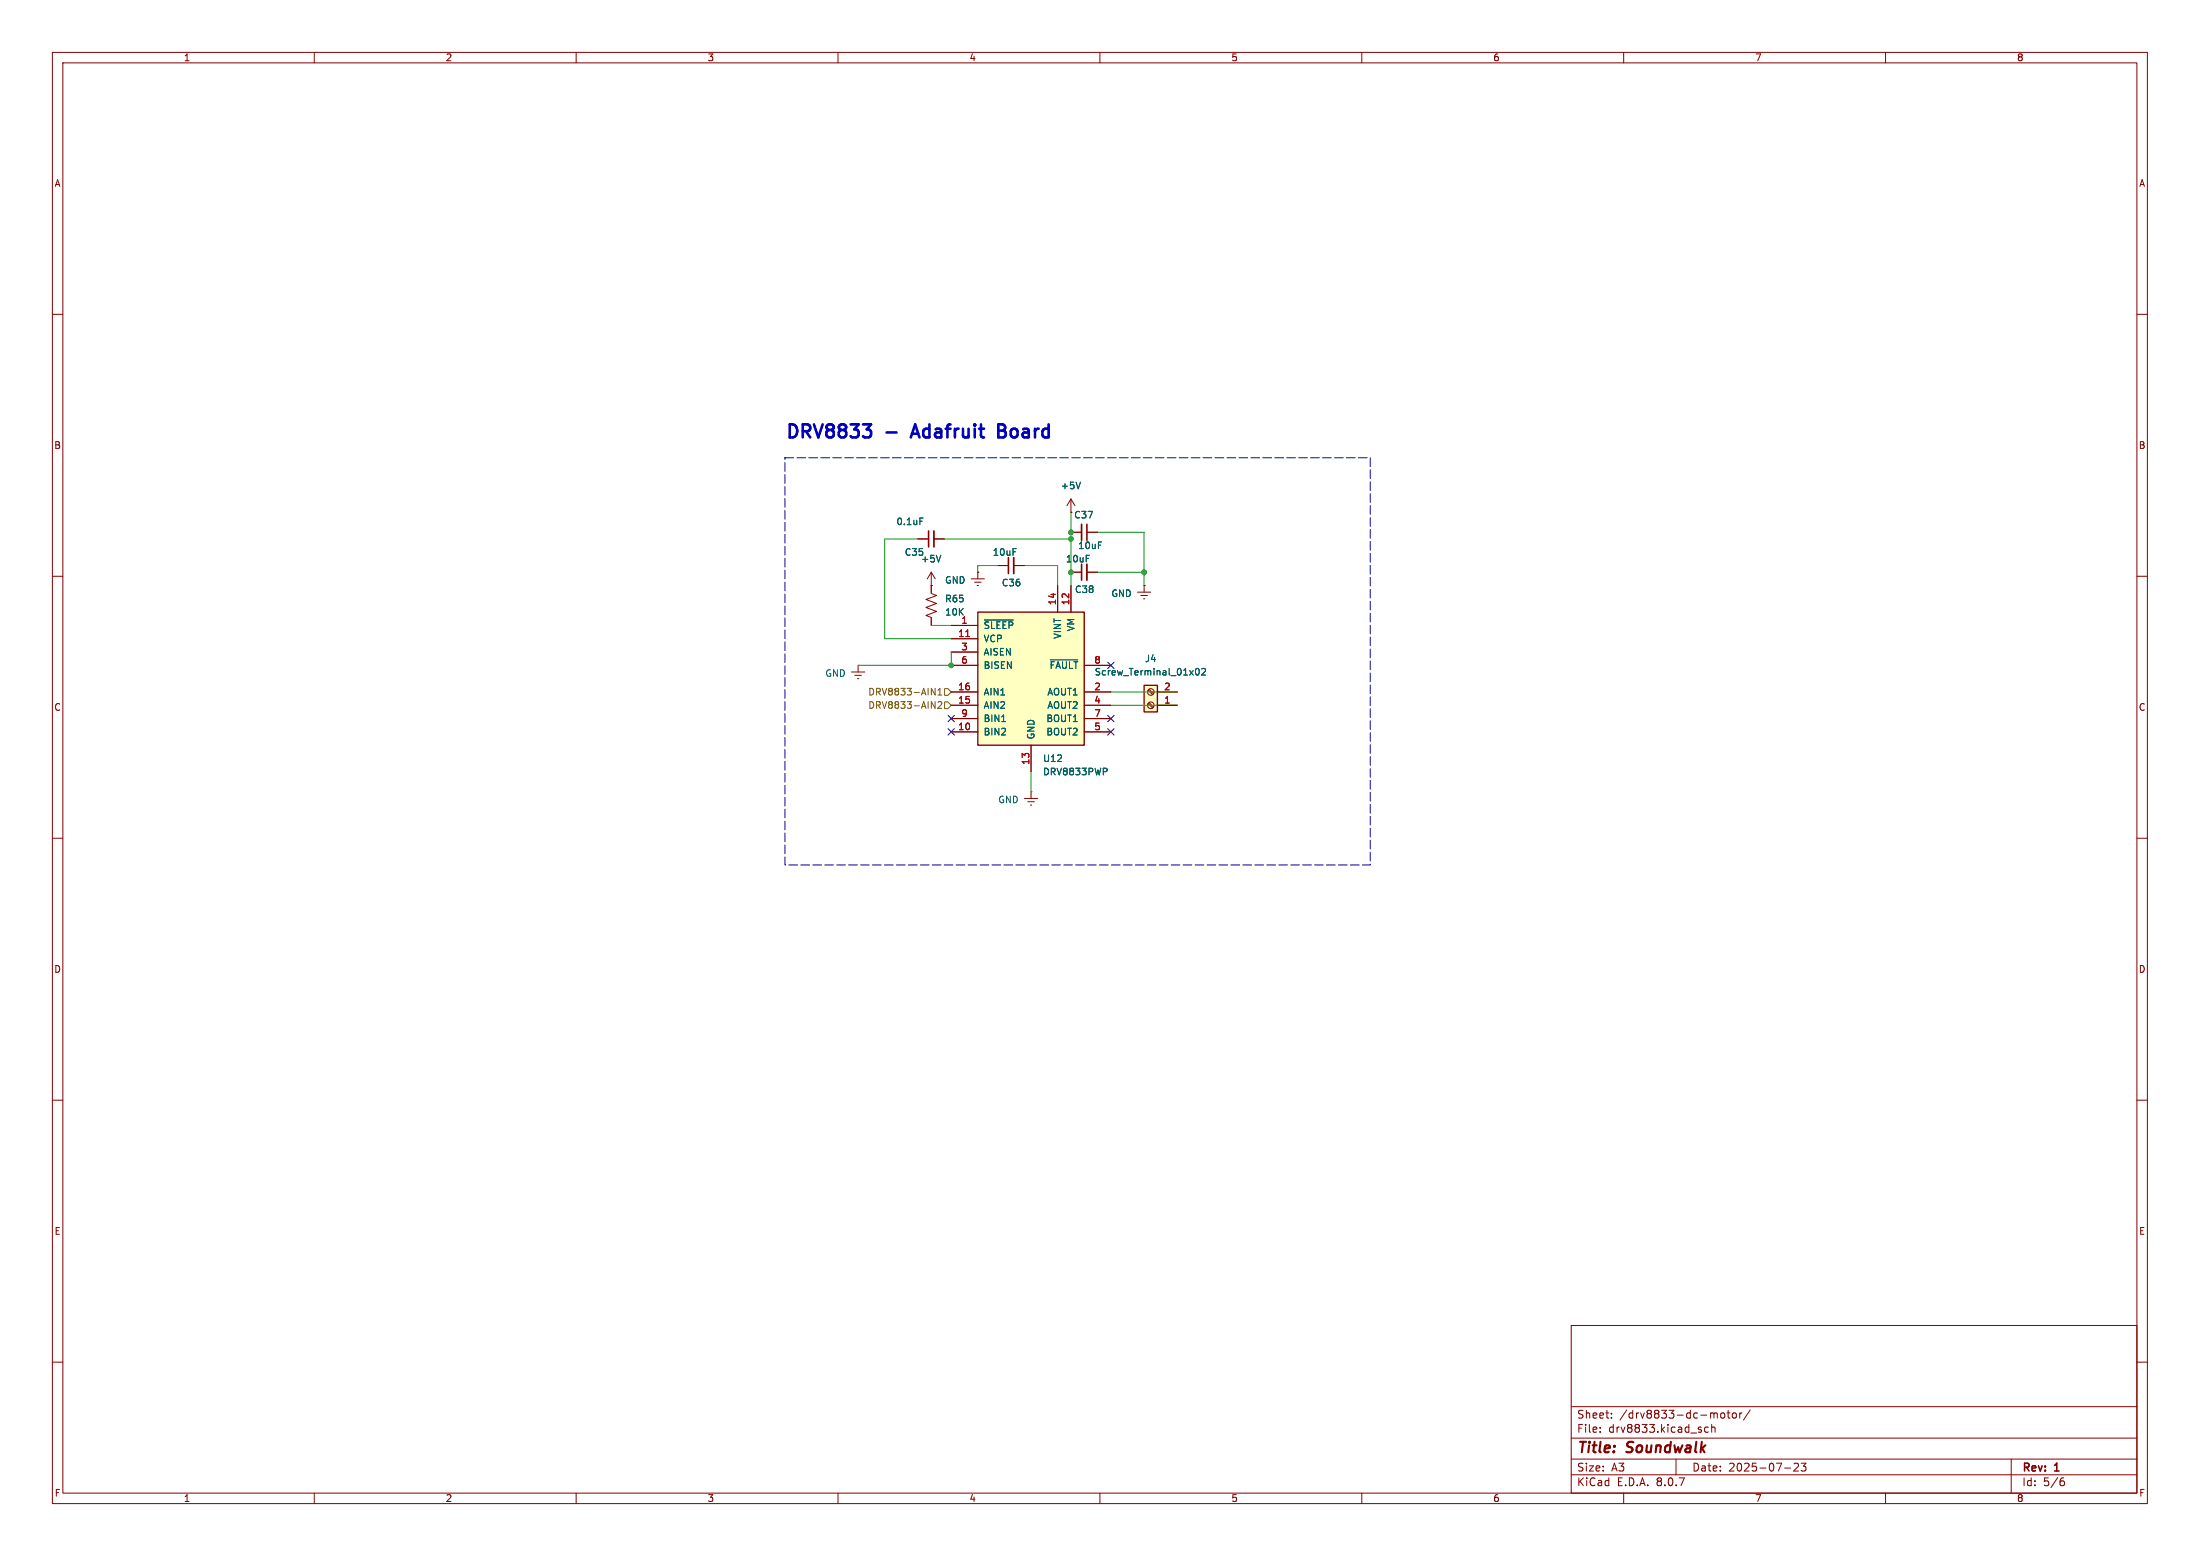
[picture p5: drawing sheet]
<svg xmlns="http://www.w3.org/2000/svg" width="297mm" height="210mm" viewBox="0 0 297 210" stroke-linecap="round" stroke-linejoin="round" font-family="sans-serif">
<g fill="none" stroke="#840000" stroke-width=".14">
<path d="M7.1 7.1h282.8v195.8h-282.8zM8.5 8.5h280v193h-280zM42.4 7.1v1.4M77.8 7.1v1.4M113.1 7.1v1.4M148.5 7.1v1.4M183.8 7.1v1.4M219.2 7.1v1.4M254.6 7.1v1.4M7.1 42.4h1.4M288.5 42.4h1.4M7.1 77.8h1.4"/>
<path d="M123.9 72.7h1.5M125.7 79h.1M125.7 77.2v2.9l.7 .3-1.4 .5 1.4 .5-1.4 .6 1.4 .5-1.4 .6 .7 .2v1.1M125.7 77.2l-.5 .9M125.7 77.2l.6 .9M126.1 72.7h1.4M131.1 78.1h1.8M131.6 78.6h.9M131.9 79h.2M132 77.2h.1M132 77.2v.9M134.7 76.3h1.4"/>
<path d="M136.9 76.3h1.4M144.6 77.2h1.4M144.6 71.8h1.4M144.6 67.4l-.6 .8M144.6 67.4v1.7M144.6 67.4l.5 .8M146.7 77.2h1.5M146.7 71.8h1.5M153.6 79.9h1.8M154.5 79h.1M154.5 79v.9M288.5 77.8h1.4"/>
<path d="M114.9 90.7h1.8M115.4 91.1h.9M115.8 91.6h.1M115.8 89.8h.1M115.8 89.8v.9M154 80.4h.9M154.4 80.8h.1M7.1 113.1h1.4M288.5 113.1h1.4M7.1 148.5h1.4M288.5 148.5h1.4M212.1 178.9h76.4v22.6h-76.4z"/>
<path d="M7.1 183.8h1.4M212.1 199h76.4M212.1 196.9h76.4M212.1 194.1h76.4M212.1 189.9h76.4M216 193.2v.1M216 192.7v.1M217.5 191.3v.1M217.5 190.7v.1M226.3 196.9v2.1M230.6 192.7l-.3-.1-.2 .2 .1 .5h.4M231.1 192.7l.1-.1 .3 .1v.6"/>
<path d="M231.1 192.2v1.1M231.5 190.7h.3v.1v.6M232.4 190.7h.2l.2 .2v.3l-.2 .2h-.2l-.1-.2zM233.2 190.7h.4M233.3 190.3v.9l.3 .2M234 190.7h.2l.2 .2v.3l-.2 .2h-.2l-.1-.2zM234.9 190.7v.7M235.2 190.7h-.2l-.1 .2M236.3 190.3l-.9 1.4M240.9 198.1h.8M242.2 197.6l.4-.1 .1 .1 .1 .2-.7 .7h.7M243.2 197.5h.6l-.3 .4 .3 .1v.4l-.2 .1-.4-.1"/>
<path d="M271.5 196.9v4.6M278.3 199.9h.3l.1 .2v.3l-.4 .1M278.6 199.5h-.3M288.5 183.8h1.4M42.4 201.5v1.4M77.8 201.5v1.4M113.1 201.5v1.4M148.5 201.5v1.4M183.8 201.5v1.4M219.2 201.5v1.4M254.6 201.5v1.4"/>
</g>
<path d="M126.1 71.7v2.1M136.9 75.3v2.1M146 70.8v2.1M146.7 76.2v2.1" fill="none" stroke="#840000" stroke-width=".23"/>
<path d="M125.4 71.7v2.1M136.1 75.3v2.1M146 76.2v2.1M146.7 70.8v2.1" fill="none" stroke="#840000" stroke-width=".22"/>
<path d="M124.2 69.9h.4M127 74.9l-.3 .9M145.9 65.1l-.3 .9" fill="none" stroke="#006464" stroke-width=".14"/>
<path d="M154.5 92.5h1.8v3.6h-1.8z" fill="#ffffc2"/>
<path d="M154.5 92.5h1.8v3.6h-1.8z" fill="none" stroke="#840000" stroke-width=".18"/>
<g fill="none" stroke="#840000" stroke-width=".14">
<path d="M155 93.2l.6 .6M155 95l.6 .5M155.1 93l.6 .6M155.1 94.8l.6 .6M156.3 95.2h2.6M156.3 93.4h2.6M138.3 107.8h1.8M138.7 108.2h.9M139.1 108.7h.2M139.2 106.9h.1M139.2 106.9v.9"/>
<circle cx="155.4" cy="93.4" r=".45"/>
<circle cx="155.4" cy="95.2" r=".45"/>
</g>
<path d="M161.5 90.3l.1-.1a.48 .48 0 0 1 .3 .5 .48 .48 0 0 1-.3 .4 .6 .6 0 0 1-.1-.8zM162.2 90.3l.4-.1 .2 .3-.6 .6h.6" fill="none" stroke="#006464" stroke-width=".14"/>
<path d="M132 82.6h14.4v18h-14.4z" fill="#ffffc2"/>
<path d="M132 82.6h14.4v18h-14.4z" fill="none" stroke="#840000" stroke-width=".18"/>
<g fill="none" stroke="#840000" stroke-width=".14">
<path d="M123.9 72.7h1.5M125.7 79h.1M125.7 79v.9M126.1 72.7h1.4M132 77.2h.1M134.7 76.3h1.4M136.9 76.3h1.4M142.8 79v3.6M144.6 79v3.6M144.6 71.8h1.4M144.6 77.2h1.4M146.7 71.8h1.5"/>
<path d="M146.7 77.2h1.5M154.5 79h.1M125.7 83.5v.9M128.4 84.4h3.6M128.4 98.8h3.6M128.4 86.2h3.6M128.4 95.2h3.6M128.4 93.4h3.6M128.4 88h3.6M128.4 89.8h3.6M128.4 97h3.6M146.4 98.8h3.6"/>
<path d="M146.4 95.2h3.6M146.4 93.4h3.6M146.4 89.8h3.6M146.4 97h3.6M156.3 95.2h2.6M156.3 93.4h2.6M139.2 100.6v3.6"/>
</g>
<path d="M124.2 69.9h.4M127 74.9l-.3 .9M145.9 65.1l-.3 .9M132.9 83.7h3.9M135.2 97.4h.5M141.8 89.1h3.7M161.5 90.3l.1-.1a.48 .48 0 0 1 .3 .5 .48 .48 0 0 1-.3 .4 .6 .6 0 0 1-.1-.8zM162.2 90.3l.4-.1 .2 .3-.6 .6h.6M149.4 103.7l.1 .2-.1 .2" fill="none" stroke="#006464" stroke-width=".14"/>
<path d="M130.4 85.9h.5" fill="none" stroke="#a90000" stroke-width=".14"/>
<path d="M125.7 94.7l.5 .9v-.9M125.7 92.9l.5 .9v-.9M126.6 94.8l.4-.1 .1 .3-.5 .6h.5M126.6 93.8h.5M126.6 93.2l.3-.3v.9M127.5 94.7h.5l.4 .5-.4 .4h-.5zM127.5 92.9h.5l.4 .5-.4 .4h-.5z" fill="none" stroke="#725600" stroke-width=".14"/>
<path d="M116.5 57.3h1.1l-.6 .6M117.3 57.9l.3 .4v.4l-.3 .3M123.1 58.5h.9M123.5 57.3l-.5 1.7M134.8 58.1h.6M135.4 58.1l.2 .1M135.6 57.4l-.2-.1h-.6v1.7h.8M135.6 57.9l-.2 .2" fill="none" stroke="#0000c2" stroke-width=".35"/>
<path d="M106 61.8h79v54.9h-79z" fill="none" stroke="#0000c2" stroke-width=".14" stroke-dasharray="1.2 .4"/>
<path d="M123.9 72.7h-4.5v13.5h9M127.5 72.7h17.1M134.7 76.3h-2.7v.9M138.3 76.3h4.5v2.7M144.6 69.1v9.9M148.2 71.8h6.3v7.2M148.2 77.2h6.3M125.7 84.4h2.7M128.4 88v1.8h-12.6M150 93.4h8.9M150 95.2h8.9M139.2 104.2v2.7" fill="none" stroke="#009600" stroke-width=".14"/>
<path d="M128 98.3l.8 .9M128 96.6l.8 .8M128.8 98.3l-.8 .9M128.8 96.6l-.8 .8M149.5 98.3l.9 .9M149.5 96.6l.9 .8M149.5 89.4l.9 .8M150.4 98.3l-.9 .9M150.4 96.6l-.9 .8M150.4 89.4l-.9 .8" fill="none" stroke="#000084" stroke-width=".14"/>
<g fill="#009600" stroke="#009600" stroke-width=".14">
<circle cx="128.4" cy="89.8" r=".32"/>
<circle cx="154.5" cy="77.2" r=".32"/>
<circle cx="144.6" cy="72.7" r=".32"/>
<circle cx="144.6" cy="77.2" r=".32"/>
<circle cx="144.6" cy="71.8" r=".32"/>
</g>
<g font-size="2.5" fill="#0000c2">
<text x="106" y="59.3">DRV8833</text>
<text x="119.7" y="59.3">-</text>
<text x="124" y="59.3">Adafruit</text>
<text x="136.2" y="59.3">Board</text>
</g>
<g font-size="2" fill="#840000">
<text x="212.8" y="196.5">Title:</text>
<text x="219.7" y="196.5">Soundwalk</text>
</g>
<g font-size="1.5" fill="#840000">
<text x="212.8" y="191.6">Sheet:</text>
<text x="218.6" y="191.6">/drv8833-dc-motor/</text>
<text x="212.8" y="193.5">File:</text>
<text x="217.1" y="193.5">drv8833.kicad_sch</text>
<text x="212.8" y="200.7">KiCad</text>
<text x="212.8" y="198.7">Size:</text>
<text x="217.5" y="198.7">A3</text>
<text x="218.3" y="200.7">E.D.A.</text>
<text x="223.7" y="200.7">8.0.7</text>
<text x="228.4" y="198.7">Date:</text>
<text x="233.3" y="198.7">2025-07-23</text>
<text x="272.9" y="198.9">Rev:</text>
<text x="272.9" y="200.7">Id:</text>
<text x="275.8" y="200.7">5/6</text>
<text x="277.4" y="198.9">1</text>
</g>
<g font-size="1.3" fill="#840000">
<text x="24.7" y="8.4">1</text>
<text x="60.1" y="8.4">2</text>
<text x="95.5" y="8.4">3</text>
<text x="130.8" y="8.4">4</text>
<text x="166.2" y="8.4">5</text>
<text x="201.5" y="8.4">6</text>
<text x="236.9" y="8.4">7</text>
<text x="272.2" y="8.4">8</text>
<text x="7.3" y="25.4">A</text>
<text x="288.7" y="25.4">A</text>
<text x="7.2" y="60.7">B</text>
<text x="288.7" y="60.7">B</text>
<text x="7.2" y="96.1">C</text>
<text x="288.7" y="96.1">C</text>
<text x="7.2" y="131.4">D</text>
<text x="288.7" y="131.4">D</text>
<text x="7.3" y="166.8">E</text>
<text x="288.7" y="166.8">E</text>
<text x="7.3" y="202.1">F</text>
<text x="24.7" y="202.9">1</text>
<text x="60.1" y="202.9">2</text>
<text x="95.5" y="202.9">3</text>
<text x="130.8" y="202.9">4</text>
<text x="166.2" y="202.9">5</text>
<text x="201.5" y="202.9">6</text>
<text x="236.9" y="202.9">7</text>
<text x="272.2" y="202.9">8</text>
<text x="288.7" y="202.1">F</text>
</g>
<g font-size="1.3" fill="#006464">
<text x="121" y="71">0.1uF</text>
<text x="143.1" y="66.2">+5V</text>
<text x="144.9" y="70.1">C37</text>
<text x="122.1" y="75.1">C35</text>
<text x="124.3" y="76">+5V</text>
<text x="134" y="75.1">10uF</text>
<text x="143.8" y="76">10uF</text>
<text x="145.5" y="74.2">10uF</text>
<text x="127.5" y="78.9">GND</text>
<text x="127.5" y="81.4">R65</text>
<text x="127.5" y="83.2">10K</text>
<text x="135.2" y="79.3">C36</text>
<text x="145.1" y="80.2">C38</text>
<text x="150" y="80.7">GND</text>
<text x="132.7" y="85">~{SLEEP}</text>
<text x="132.7" y="86.8">VCP</text>
<text x="132.7" y="88.6">AISEN</text>
<text x="143.4" y="86.3" transform="rotate(-90 143.4 86.3)">VINT</text>
<text x="145.2" y="85.3" transform="rotate(-90 145.2 85.3)">VM</text>
<text x="154.5" y="89.5">J4</text>
<text x="111.3" y="91.5">GND</text>
<text x="132.7" y="95.8">AIN2</text>
<text x="132.7" y="94">AIN1</text>
<text x="132.7" y="90.4">BISEN</text>
<text x="141.3" y="94">AOUT1</text>
<text x="141.3" y="95.8">AOUT2</text>
<text x="141.6" y="90.4">~{FAULT}</text>
<text x="147.7" y="91.3">Screw_Terminal_01x02</text>
<text x="132.7" y="99.4">BIN2</text>
<text x="132.7" y="97.6">BIN1</text>
<text x="139.8" y="99.9" transform="rotate(-90 139.8 99.9)">GND</text>
<text x="141.2" y="99.4">BOUT2</text>
<text x="141.2" y="97.6">BOUT1</text>
<text x="140.7" y="103">U12</text>
<text x="140.7" y="104.8">DRV8833PWP</text>
<text x="134.7" y="108.6">GND</text>
</g>
<g font-size="1.3" fill="#a90000">
<text x="142.6" y="81.7" transform="rotate(-90 142.6 81.7)">14</text>
<text x="144.4" y="81.7" transform="rotate(-90 144.4 81.7)">12</text>
<text x="129.3" y="86">11</text>
<text x="129.7" y="84.2">1</text>
<text x="129.7" y="87.8">3</text>
<text x="129.7" y="89.6">6</text>
<text x="147.7" y="89.6">8</text>
<text x="129.3" y="95">15</text>
<text x="129.3" y="93.2">16</text>
<text x="147.7" y="93.2">2</text>
<text x="147.7" y="95">4</text>
<text x="157.1" y="95">1</text>
<text x="157.1" y="93.2">2</text>
<text x="129.3" y="98.6">10</text>
<text x="129.7" y="96.8">9</text>
<text x="147.7" y="98.6">5</text>
<text x="147.7" y="96.8">7</text>
<text x="139" y="103.3" transform="rotate(-90 139 103.3)">13</text>
</g>
<g font-size="1.3" fill="#725600">
<text x="117.1" y="95.8">DRV8833-AIN2</text>
<text x="117.1" y="94">DRV8833-AIN1</text>
</g>
</svg>
